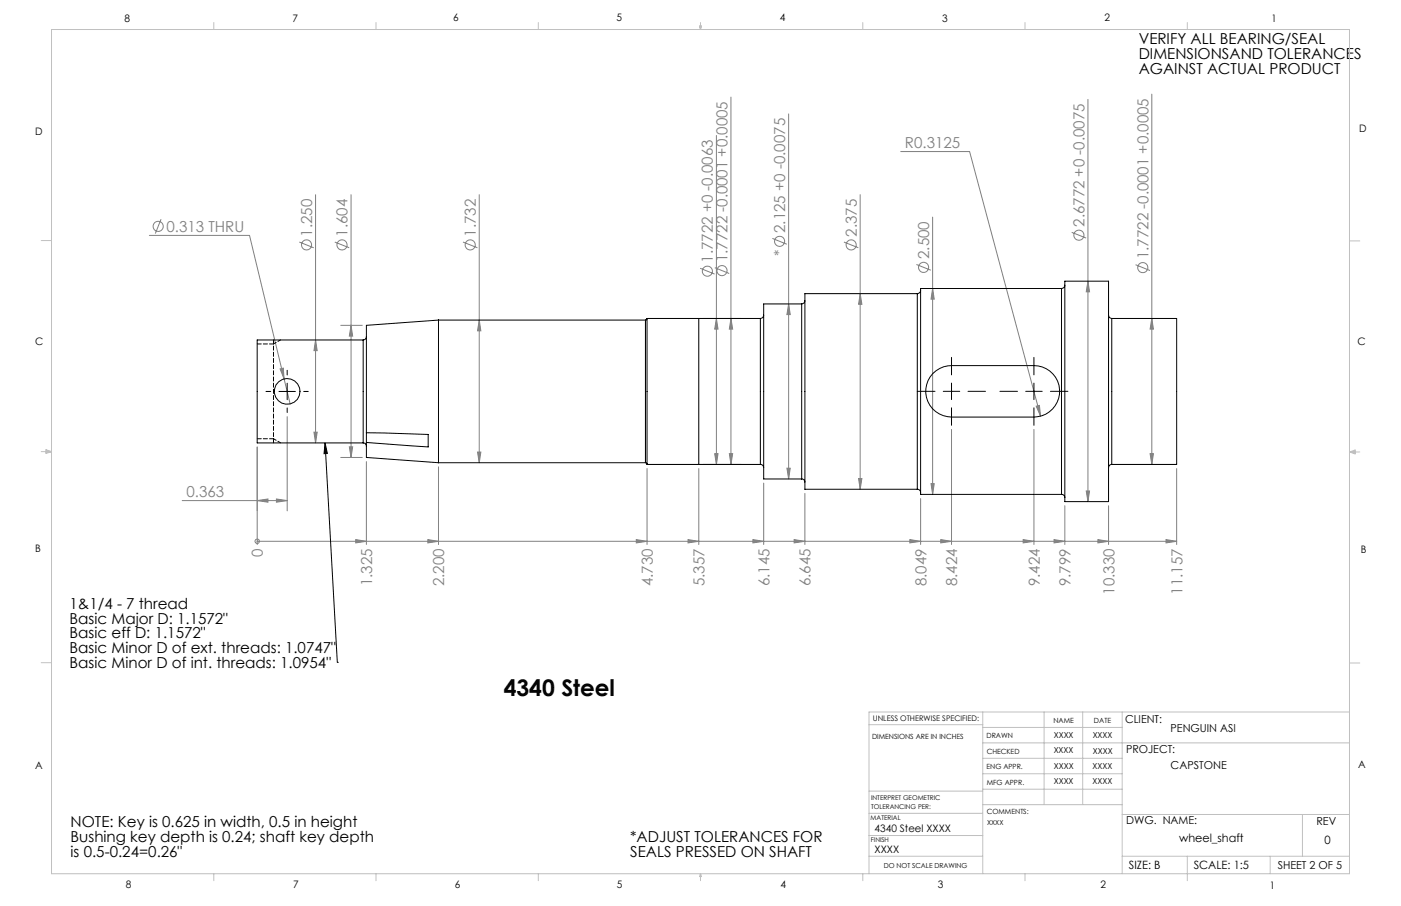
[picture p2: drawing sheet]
<svg xmlns="http://www.w3.org/2000/svg" width="432mm" height="279mm" viewBox="0 0 432 279" stroke-linecap="round" stroke-linejoin="round" font-family="sans-serif">
<g fill="none" stroke="#808080" stroke-width=".31">
<path d="M225.3 30v113.2M243.1 35.1v112.6M335.3 30.7v124M355 29v114.2M220.8 41.8v101.4M277.6 46.7h21.2l21.9 81.6M46 72.6h30.9l10.7 44.2M49.6 67.6l-1.7 4.4M92.3 74.6l4.4 1.8M97.3 60v76.6M103.2 74.6l4.4 1.8M108.2 60v81.1"/>
<path d="M142.7 74.6l4.4 1.8M147.7 60v82.7M238.1 73.5l4.4 1.8M260.1 74.6l4.4 1.8M265.1 60v90.9M287.4 67v85.5M330.3 71.6l4.5 1.8M147.7 98.7l.5 3.3h-1zM215.8 82.7l4.4 1.8M216.6 98.2h11.9M220.3 82.5l4.5 1.8M220.8 98.2l.5 3.3h-1z"/>
<path d="M225.3 98.2l.5 3.3h-1zM243.1 93.7l.5 3.3h-1.1zM265.1 90.6l.5 3.2h-1zM282.4 81.6l4.5 1.7M287.4 89l.5 3.3h-1zM335.3 86.7l.5 3.3h-1zM350 81.6l4.4 1.8M355 98.2l.5 3.3h-1zM86.3 113.8l1-.3 .3 3.3zM87.6 116.8l1.8 7.8M97.3 104.8l.5 3.3h-1zM105 100.3h6.7"/>
<path d="M108.2 100.3l.5 3.3h-1zM79.3 137.9v30M88.5 128.5v29.1M96.8 133.3h1l-.5 3.3zM107.7 137.8h1l-.5 3.3zM147.2 139.4h1l-.5 3.3zM220.3 139.9h1l-.5 3.3zM224.8 139.9h1l-.5 3.3zM293.3 132.4v35.5M318.7 132.4v35.5M319.4 125.3l1-.3 .3 3.3zM354.5 139.9h1l-.5 3.3z"/>
<path d="M56.2 154.4h32.3M79.3 154.4l3.3-.5v1zM85.2 153.9l3.3 .5-3.3 .5zM105 141.1h6.7M112.9 142.3v25.6M135.1 144v23.9M199.4 144.5v23.4M215.4 144.5v23.4M216.6 143.2h11.9M235.4 149v18.9M242.5 144.4h1.1l-.5 3.3zM248.1 152.2v15.7"/>
<path d="M264.6 147.6h1l-.5 3.3zM283.7 153.7v14.2M286.9 149.2h1l-.5 3.3zM328.2 156v11.9M334.8 151.4h1l-.5 3.3zM341.7 156v11.9M362.7 144.5v23.4M79.3 166.9h.1M79.3 166.9h283.4M109.6 166.4l3.3 .5-3.3 .5zM131.9 166.4l3.2 .5-3.2 .5zM196.1 166.4l3.3 .5-3.3 .5z"/>
<path d="M212.1 166.4l3.3 .5-3.3 .5zM232.1 166.4l3.3 .5-3.3 .5zM244.8 166.4l3.3 .5-3.3 .5zM280.4 166.4l3.3 .5-3.3 .5zM289.9 166.4l3.4 .5-3.4 .5zM315.3 166.4l3.4 .5-3.4 .5zM324.9 166.4l3.3 .5-3.3 .5zM338.4 166.4l3.3 .5-3.3 .5zM359.4 166.4l3.3 .5-3.3 .5z"/>
<circle cx="48.8" cy="69.8" r="1.55"/>
<circle cx="94.5" cy="75.5" r="1.56"/>
<circle cx="105.4" cy="75.5" r="1.56"/>
<circle cx="144.9" cy="75.5" r="1.55"/>
<circle cx="240.3" cy="74.4" r="1.55"/>
<circle cx="262.3" cy="75.5" r="1.56"/>
<circle cx="332.5" cy="72.5" r="1.55"/>
<circle cx="218" cy="83.6" r="1.55"/>
<circle cx="222.5" cy="83.4" r="1.55"/>
<circle cx="284.7" cy="82.5" r="1.56"/>
<circle cx="352.2" cy="82.5" r="1.55"/>
<circle cx="79.3" cy="166.9" r=".67"/>
</g>
<g fill="none" stroke="#000" stroke-width=".31">
<path d="M88.5 114.2v1.4M88.5 118.2v5.1M293.3 110.2v5.4M293.3 118.1v5.1M318.7 110.2v5.4M318.7 118.1v5.1M82 120.7h1.4M86 120.7h5.1M88.5 125.8v1.4M93.6 120.7h1.4M100.2 136.6l.7 3.2-1 .1zM100.2 136.6l3.8 67.7"/>
<path d="M282.8 120.7h5.4M290.7 120.7h5.1M293.3 125.8v5.4M298.3 120.7h5.4M308.2 120.7h5.4M316.1 120.7h5.1M318.7 125.8v5.4M323.7 120.7h5.4M104 204.3h.1"/>
</g>
<g fill="none" stroke="#c0c0c0" stroke-width=".31">
<path d="M15.9 9.1h400v260.4h-400zM65.9 6.9v2.2M115.9 6.9v2.2M165.9 6.9v2.2M215.6 8h.6l-.3 1.1zM215.7 8l.2 1.1M215.9 6.9v2.2M216 8l-.1 1.1M265.9 6.9v2.2M315.9 6.9v2.2M365.9 6.9v2.2M12.7 74.2h3.2"/>
<path d="M415.9 74.3h3.2M12.7 139.3h3.2M14.2 139.1l1.7 .2M14.2 138.7l1.7 .6-1.7 .5zM15.9 139.3l-1.7 .3M415.9 139.4h3.2M415.9 139.4l1.8-.6v1.2zM415.9 139.4l1.8 .3M417.7 139.2l-1.8 .2M12.7 204.4h3.2M302.9 219.6v49.9M321.8 219.6v28.5"/>
<path d="M333.7 219.6v28.5M345.9 219.6v49.9M415.9 204.5h3.2M415.9 219.6h-148.1v49.9M267.8 223.5h35.1M302.9 229.1h113M302.9 233.9h43M302.9 224.3h43M302.9 238.6h43M267.8 257.7h35.1M267.8 250.8h35.1M267.8 244h35.1"/>
<path d="M302.9 248.1h43M302.9 243.4h43M345.9 251.2h70M401.4 251.2v12.9M65.9 269.5v2.1M115.9 269.5v2.1M165.9 269.5v2.1M215.9 269.5v2.1M215.9 269.5l.3 .8h-.6zM265.9 269.5v2.1M267.8 264.1h35.1M315.9 269.5v2.1"/>
<path d="M345.9 264.1h70M365.9 264.1v7.5M391.5 264.1v5.4"/>
</g>
<path d="M79.3 106.1h5M79.3 135.3h5M84.3 136.6v-31.8" fill="none" stroke="#000" stroke-width=".31" stroke-dasharray="1.3 .6"/>
<path d="M84.3 106.1l2.2-1.3M84.3 135.3l2.2 1.3" fill="none" stroke="#000" stroke-width=".31" stroke-dasharray="1.3 .6" stroke-dashoffset=".3"/>
<g fill="#808080">
<path d="M109.6 166.4l3.3 .5-3.3 .5zM131.9 166.4l3.2 .5-3.2 .5zM196.1 166.4l3.3 .5-3.3 .5zM212.1 166.4l3.3 .5-3.3 .5zM232.1 166.4l3.3 .5-3.3 .5zM244.8 166.4l3.3 .5-3.3 .5zM280.4 166.4l3.3 .5-3.3 .5zM324.9 166.4l3.3 .5-3.3 .5zM338.4 166.4l3.3 .5-3.3 .5zM359.4 166.4l3.3 .5-3.3 .5zM289.9 166.4l3.4 .5-3.4 .5zM315.3 166.4l3.4 .5-3.4 .5z"/>
<path d="M85.2 153.9l3.3 .5-3.3 .5zM79.3 154.4l3.3-.5v1z"/>
<path d="M86.3 113.8l1.3 3-.3-3.3zM319.4 125.3l1.3 3-.3-3.3z"/>
<path d="M147.7 98.7l.5 3.3h-1zM147.2 139.4h1l-.5 3.3zM225.3 98.2l.5 3.3h-1zM224.8 139.9h1l-.5 3.3zM220.8 98.2l.5 3.3h-1zM220.3 139.9h1l-.5 3.3zM243.1 93.7l.5 3.3h-1.1zM242.5 144.4h1.1l-.5 3.3zM265.1 90.6l.5 3.2h-1zM264.6 147.6h1l-.5 3.3zM287.4 89l.5 3.3h-1zM286.9 149.2h1l-.5 3.3zM335.3 86.7l.5 3.3h-1zM334.8 151.4h1l-.5 3.3zM355 98.2l.5 3.3h-1zM354.5 139.9h1l-.5 3.3zM108.2 100.3l.5 3.3h-1zM107.7 137.8h1l-.5 3.3zM97.3 104.8l.5 3.3h-1zM96.8 133.3h1l-.5 3.3z"/>
</g>
<path d="M100.2 136.6l.7 3.2-1 .1z" fill="#000"/>
<g fill="none" stroke="#000" stroke-width=".31">
<path d="M135.1 98.7v44M135.1 98.7l-22.2 1.6v33.2M135.1 98.7h63.8M198.9 98.7v44M199.4 98.2l-.5 .5M199.4 98.2v45h35M199.4 98.2h35M215.4 98.2v45M234.4 98.2v45M235.4 97.2a1.09 1.09 0 0 1-1 1M247.1 93.7h-11.7v54h11.7M247.1 93.7v54"/>
<path d="M248.1 92.7a1.02 1.02 0 0 1-1 1M282.7 90.6h-34.6v60.3h34.6M282.7 90.6v60.3M283.7 89.5a1.09 1.09 0 0 1-1 1.1M327.2 89h-43.5v63.5h43.5M327.2 89v63.5M328.2 87.9a1.09 1.09 0 0 1-1 1.1M328.2 86.7h13.5v68h-13.5zM341.7 97.2a1.02 1.02 0 0 0 1 1M342.7 98.2h20v45h-20M342.7 98.2v45M111.9 104.8h-32.6v31.8h32.6"/>
<path d="M111.9 104.8v31.8M112.9 103.8a1.02 1.02 0 0 1-1 1M287.5 115.2a8.1 8.1 0 0 1 5.8-2.5h25.4a7.9 7.9 0 0 1 7.9 8 7.9 7.9 0 0 1-7.9 7.9h-25.4a8 8 0 0 1-7.3-4.8 8 8 0 0 1 1.5-8.6zM111.9 136.6a.96 .96 0 0 1 1 1M112.9 133.5l19.1 .5v3.8l-19.1-1.3M112.9 136.5v4.6l22.2 1.6M112.9 133.5v3M135.1 142.7h63.8M198.9 142.7l.5 .5M234.4 143.2a1.02 1.02 0 0 1 1 1M247.1 147.7a.96 .96 0 0 1 1 1M282.7 150.9a1.02 1.02 0 0 1 1 1"/>
<path d="M327.2 152.5a1.02 1.02 0 0 1 1 1M342.7 143.2a.96 .96 0 0 0-1 1"/>
<circle cx="88.5" cy="120.7" r="4"/>
</g>
<text font-size="7.1" x="155.2" y="214.6">4340 Steel</text>
<g font-size="4.7">
<text x="351" y="13.7">VERIFY ALL BEARING/SEAL</text>
<text x="351" y="18.2">DIMENSIONSAND TOLERANCES</text>
<text x="351" y="22.7">AGAINST ACTUAL PRODUCT</text>
<text x="21.4" y="187.8">1&amp;1/4 - 7 thread</text>
<text x="21.4" y="192.3">Basic Major D: 1.1572&quot;</text>
<text x="21.4" y="196.9">Basic eff D: 1.1572&quot;</text>
<text x="21.4" y="201.4">Basic Minor D of ext. threads: 1.0747&quot;</text>
<text x="21.4" y="205.9">Basic Minor D of int. threads: 1.0954&quot;</text>
<text x="21.8" y="255.1">NOTE: Key is 0.625 in width, 0.5 in height</text>
<text x="21.8" y="259.6">Bushing key depth is 0.24; shaft key depth</text>
<text x="194.2" y="259.6">*ADJUST TOLERANCES FOR</text>
<text x="21.8" y="264.2">is 0.5-0.24=0.26&quot;</text>
<text x="194.2" y="264.2">SEALS PRESSED ON SHAFT</text>
</g>
<g font-size="4.7" fill="#808080">
<text x="278.9" y="45.7">R0.3125</text>
<text x="51.3" y="71.5">0.313 THRU</text>
<text x="242" y="71.8" transform="rotate(-90 242 71.8)">2.125 +0 -0.0075</text>
<text x="334.3" y="69.9" transform="rotate(-90 334.3 69.9)">2.6772 +0 -0.0075</text>
<text x="96.2" y="72.9" transform="rotate(-90 96.2 72.9)">1.250</text>
<text x="107.1" y="72.9" transform="rotate(-90 107.1 72.9)">1.604</text>
<text x="146.7" y="72.9" transform="rotate(-90 146.7 72.9)">1.732</text>
<text x="264.1" y="72.9" transform="rotate(-90 264.1 72.9)">2.375</text>
<text x="219.7" y="81" transform="rotate(-90 219.7 81)">1.7722 +0 -0.0063</text>
<text x="224.2" y="80.9" transform="rotate(-90 224.2 80.9)">1.7722 -0.0001 +0.0005</text>
<text x="242" y="79.1" transform="rotate(-90 242 79.1)">*</text>
<text x="286.4" y="79.9" transform="rotate(-90 286.4 79.9)">2.500</text>
<text x="353.9" y="79.9" transform="rotate(-90 353.9 79.9)">1.7722 -0.0001 +0.0005</text>
<text x="57.5" y="153.3">0.363</text>
<text x="81.1" y="171.8" transform="rotate(-90 81.1 171.8)">0</text>
<text x="114.7" y="180.8" transform="rotate(-90 114.7 180.8)">1.325</text>
<text x="136.9" y="180.8" transform="rotate(-90 136.9 180.8)">2.200</text>
<text x="201.2" y="180.8" transform="rotate(-90 201.2 180.8)">4.730</text>
<text x="217.1" y="180.8" transform="rotate(-90 217.1 180.8)">5.357</text>
<text x="237.1" y="180.8" transform="rotate(-90 237.1 180.8)">6.145</text>
<text x="249.9" y="180.8" transform="rotate(-90 249.9 180.8)">6.645</text>
<text x="285.5" y="180.8" transform="rotate(-90 285.5 180.8)">8.049</text>
<text x="295" y="180.8" transform="rotate(-90 295 180.8)">8.424</text>
<text x="320.4" y="180.8" transform="rotate(-90 320.4 180.8)">9.424</text>
<text x="330" y="180.8" transform="rotate(-90 330 180.8)">9.799</text>
<text x="343.5" y="183.4" transform="rotate(-90 343.5 183.4)">10.330</text>
<text x="364.5" y="183.4" transform="rotate(-90 364.5 183.4)">11.157</text>
</g>
<g font-size="3.5">
<text x="363.4" y="259.6">wheel_shaft</text>
<text x="408.2" y="260.2">0</text>
<text x="347.9" y="268">SIZE: B</text>
<text x="367.9" y="268">SCALE: 1:5</text>
</g>
<g font-size="3.4">
<text x="346.8" y="223.1">CLIENT:</text>
<text x="360.8" y="225.8">PENGUIN ASI</text>
<text x="347.1" y="232.3">PROJECT:</text>
<text x="360.8" y="237.1">CAPSTONE</text>
<text x="347.1" y="254.2">DWG. NAME:</text>
<text x="405.7" y="254.5">REV</text>
<text x="393.8" y="267.9">SHEET 2 OF 5</text>
</g>
<g font-size="3.2">
<text x="38.3" y="6.7">8</text>
<text x="90.2" y="6.7">7</text>
<text x="139.7" y="6.5">6</text>
<text x="190" y="6.5">5</text>
<text x="240.4" y="6.5">4</text>
<text x="290.4" y="6.7">3</text>
<text x="340.4" y="6.5">2</text>
<text x="391.9" y="6.7">1</text>
<text x="10.9" y="41.6">D</text>
<text x="418.9" y="40.7">D</text>
<text x="10.9" y="106.3">C</text>
<text x="418.4" y="106.4">C</text>
<text x="10.8" y="170.2">B</text>
<text x="419.4" y="170.6">B</text>
<text x="10.8" y="237.2">A</text>
<text x="418.6" y="236.8">A</text>
<text x="269.6" y="256.5">4340 Steel XXXX</text>
<text x="269.6" y="263.2">XXXX</text>
<text x="38.8" y="273.8">8</text>
<text x="90.4" y="273.8">7</text>
<text x="140.2" y="273.8">6</text>
<text x="190.1" y="273.9">5</text>
<text x="240.5" y="273.8">4</text>
<text x="289" y="273.9">3</text>
<text x="339.1" y="273.8">2</text>
<text x="391.4" y="274.1">1</text>
</g>
<g font-size="2.5">
<text x="324.8" y="227.6">XXXX</text>
<text x="336.8" y="227.7">XXXX</text>
<text x="324.8" y="232.3">XXXX</text>
<text x="336.8" y="232.5">XXXX</text>
<text x="324.8" y="237.1">XXXX</text>
<text x="336.8" y="237">XXXX</text>
<text x="324.8" y="241.9">XXXX</text>
<text x="336.8" y="241.8">XXXX</text>
</g>
<text font-size="2.4" x="269" y="222.4">UNLESS OTHERWISE SPECIFIED:</text>
<g font-size="2.2">
<text x="268.8" y="228">DIMENSIONS ARE IN INCHES</text>
<text x="304.1" y="227.7">DRAWN</text>
<text x="324.7" y="222.9">NAME</text>
<text x="337.2" y="222.9">DATE</text>
<text x="304.1" y="232.6">CHECKED</text>
<text x="304" y="237.2">ENG APPR.</text>
<text x="304.2" y="241.9">MFG APPR.</text>
<text x="304.1" y="250.9">COMMENTS:</text>
</g>
<g font-size="2.1">
<text x="304.2" y="254.3">XXXX</text>
<text x="272.4" y="267.8">DO NOT SCALE DRAWING</text>
</g>
<g font-size="2">
<text x="268.5" y="246.8">INTERPRET GEOMETRIC</text>
<text x="268.5" y="249.4">TOLERANCING PER:</text>
<text x="268.3" y="252.9">MATERIAL</text>
<text x="268.4" y="259.7">FINISH</text>
</g>
</svg>
